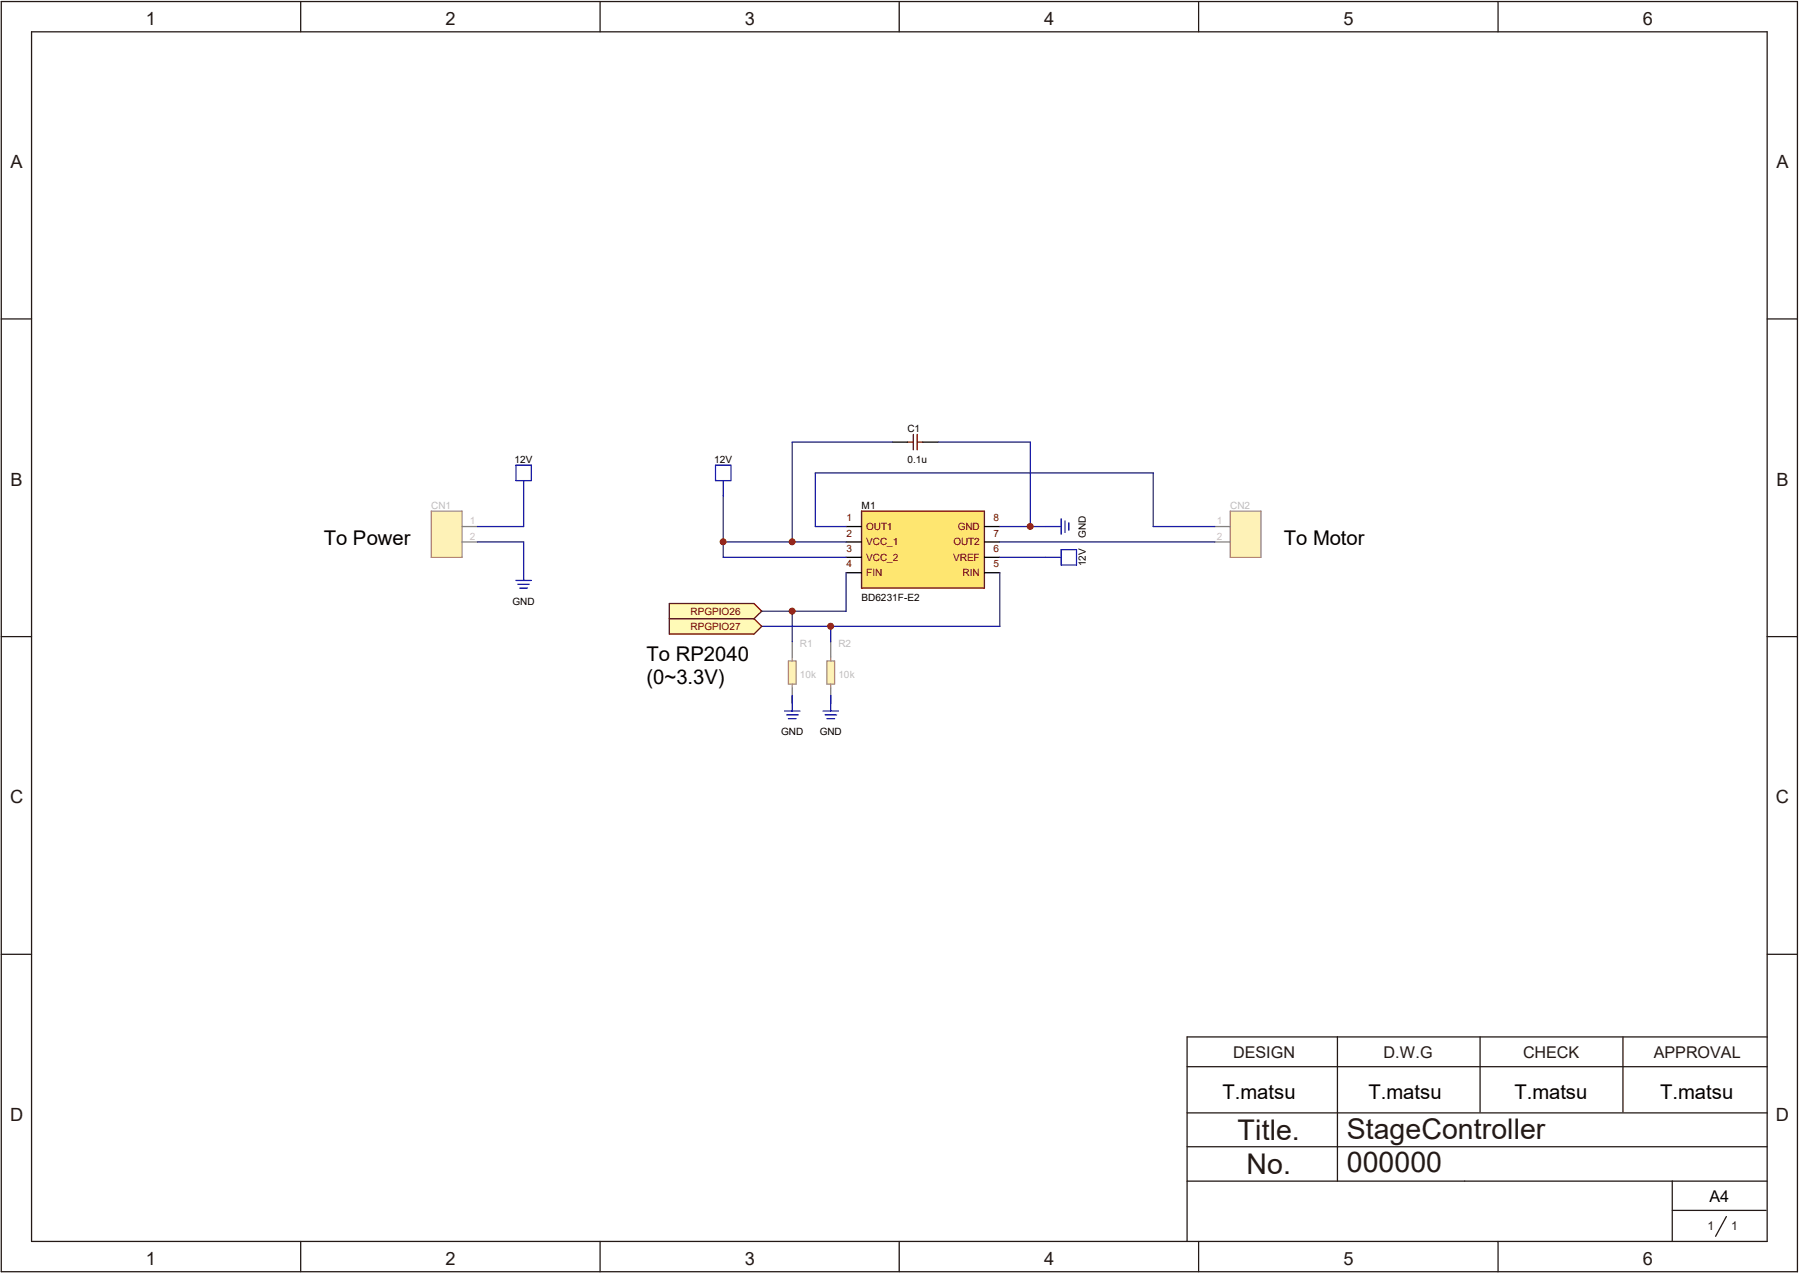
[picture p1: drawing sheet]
<svg xmlns="http://www.w3.org/2000/svg" width="297mm" height="210mm" viewBox="0 0 297 210" stroke-linecap="round" stroke-linejoin="round" font-family="sans-serif">
<g fill="none" stroke="#231916" stroke-width=".21">
<path d="M.2 .3h296.4v209.5h-296.4zM5.2 5.2h286.4v199.6h-286.4zM49.6 .3v4.9M99 .3v4.9M148.4 .3v4.9M197.8 .3v4.9M247.2 .3v4.9M.2 52.6h5M291.6 52.6h5M.2 105h5M291.6 105h5M.2 157.4h5"/>
<path d="M291.6 157.4h5M195.9 176h95.7M220.7 171.1v23.8M244.2 171.1v12.3M267.8 171.1v12.3M291.6 171.1h-95.7v33.7M195.9 189.2h95.7M195.9 183.6h95.7M195.9 194.9h95.7M275.9 194.9v9.9M276 199.7h15.4M49.6 204.8v5"/>
<path d="M99 204.8v5M148.4 204.8v5M197.8 204.8v5M247.2 204.8v5M284.9 200.7l-1.8 3.3"/>
</g>
<path d="M142.2 84.3h20.2v12.7h-20.2z" fill="#fee670"/>
<path d="M142.2 84.3h20.2v12.7h-20.2z" fill="none" stroke="#6e0000" stroke-width=".21"/>
<path d="M139.6 86.9h2.6M139.6 89.4h2.6M139.6 91.9h2.6M139.6 94.5h2.6M162.4 86.9h2.6M162.4 89.4h2.6M162.4 91.9h2.6M162.4 94.5h2.6" fill="none" stroke="#000" stroke-width=".21"/>
<path d="M71.2 84.3h5v7.6h-5z" fill="#fef2b7"/>
<path d="M71.2 84.3h5v7.6h-5z" fill="none" stroke="#b67f7f" stroke-width=".21"/>
<path d="M76.2 86.9h2.6M76.2 89.4h2.6" fill="none" stroke="#7f7f7f" stroke-width=".21"/>
<path d="M203 84.3h5v7.6h-5z" fill="#fef2b7"/>
<path d="M203 84.3h5.1v7.6h-5.1z" fill="none" stroke="#b67f7f" stroke-width=".21"/>
<path d="M200.4 89.4h2.6M200.4 86.9h2.6" fill="none" stroke="#7f7f7f" stroke-width=".21"/>
<path d="M130.1 109.1h1.2v3.7h-1.2z" fill="#fef2b7"/>
<path d="M130.1 109.1h1.3v3.8h-1.3zM130.7 108.4v.7M130.7 112.9v.6" fill="none" stroke="#b67f7f" stroke-width=".21"/>
<path d="M130.7 105.9v2.5M130.7 113.5v2.5" fill="none" stroke="#7f7f7f" stroke-width=".21"/>
<path d="M136.4 109.1h1.3v3.7h-1.3z" fill="#fef2b7"/>
<path d="M136.4 109.1h1.3v3.8h-1.3zM137.1 108.4v.7M137.1 112.9v.6" fill="none" stroke="#b67f7f" stroke-width=".21"/>
<path d="M137.1 105.9v2.5M137.1 113.5v2.5" fill="none" stroke="#7f7f7f" stroke-width=".21"/>
<path d="M149.7 72.9h1M150.7 71.7v2.5M151.3 71.7v2.5M151.3 72.9h1" fill="none" stroke="#6e0000" stroke-width=".21"/>
<path d="M147.2 72.9h2.5M152.3 72.9h2.5" fill="none" stroke="#000" stroke-width=".21"/>
<g fill="none" stroke="#1e2188" stroke-width=".21">
<path d="M147.2 72.9h-16.5v16.5M154.8 72.9h15.2v14M78.8 89.4h7.6v3.8M86.4 81.8v5.1h-7.6M119.3 89.4h20.3M119.3 81.8v10.1h20.3M139.6 86.9h-5.1v-8.9h55.8v8.9h10.1M139.6 94.5v6.3h-13.9M165 86.9h7.6M165 94.5v8.8h-39.3M165 89.4h35.4M165 91.9h7.6"/>
<path d="M130.7 100.8v5.1M130.7 114.8v1.2M137.1 103.3v2.6M137.1 114.8v1.2"/>
</g>
<path d="M110.4 102.1h14l1.3 1.2-1.3 1.3h-14z" fill-rule="evenodd" fill="#fffab7"/>
<path d="M110.4 102.1h14l1.3 1.2-1.3 1.3h-14z" fill="none" stroke="#6e0000" stroke-width=".21"/>
<path d="M110.4 99.6h14l1.3 1.2-1.3 1.3h-14z" fill-rule="evenodd" fill="#fffab7"/>
<path d="M110.4 99.6h14l1.3 1.2-1.3 1.3h-14z" fill="none" stroke="#6e0000" stroke-width=".21"/>
<g fill="none" stroke="#00f" stroke-width=".21">
<path d="M85.1 76.8h2.6v2.5h-2.6zM86.4 79.3v2.5M118.1 76.8h2.5v2.5h-2.5zM119.3 79.3v2.5M85.1 95.8h2.6M85.4 96.4h1.9M85.8 97h1.2M86.4 93.2v2.6M172.6 86.9h2.5M172.6 91.9h2.5M175.1 85.6v2.5M175.1 90.7h2.5v2.5h-2.5z"/>
<path d="M175.7 85.9v1.9M176.4 86.2v1.3M129.5 117.3h2.5M129.8 117.9h1.9M130.1 118.6h1.3M130.7 114.8v2.5M135.8 117.3h2.5M136.1 117.9h1.9M136.4 118.6h1.3M137.1 114.8v2.5"/>
</g>
<g fill="#b50000" stroke="#b50000" stroke-width=".17">
<circle cx="119.3" cy="89.4" r=".49"/>
<circle cx="130.7" cy="100.8" r=".49"/>
<circle cx="137.1" cy="103.3" r=".49"/>
<circle cx="130.7" cy="89.4" r=".49"/>
<circle cx="170" cy="86.8" r=".49"/>
</g>
<g font-size="4.7" fill="#231916">
<text x="204.2" y="188.1">Title.</text>
<text x="222.2" y="187.8">StageController</text>
<text x="205.7" y="193.7">No.</text>
<text x="222.2" y="193.4">000000</text>
</g>
<g font-size="3.3">
<text x="53.4" y="90">To Power</text>
<text x="211.8" y="90">To Motor</text>
<text x="106.7" y="109.1">To RP2040</text>
<text x="106.7" y="112.8">(0~3.3V)</text>
<text x="201.7" y="181.2">T.matsu</text>
<text x="225.8" y="181.2">T.matsu</text>
<text x="249.9" y="181.2">T.matsu</text>
<text x="273.9" y="181.2">T.matsu</text>
</g>
<g font-size="3" fill="#231916">
<text x="24.1" y="4.1">1</text>
<text x="73.5" y="4.1">2</text>
<text x="122.9" y="4.1">3</text>
<text x="172.3" y="4.1">4</text>
<text x="221.7" y="4.1">5</text>
<text x="271.1" y="4.1">6</text>
<text x="1.7" y="27.8">A</text>
<text x="293.1" y="27.8">A</text>
<text x="1.7" y="80.2">B</text>
<text x="293.1" y="80.2">B</text>
<text x="1.7" y="132.5">C</text>
<text x="293" y="132.5">C</text>
<text x="1.7" y="185">D</text>
<text x="293" y="185">D</text>
<text x="24.1" y="208.7">1</text>
<text x="73.5" y="208.7">2</text>
<text x="122.9" y="208.7">3</text>
<text x="172.3" y="208.7">4</text>
<text x="221.7" y="208.7">5</text>
<text x="271.1" y="208.7">6</text>
</g>
<g font-size="2.7" fill="#231916">
<text x="203.5" y="174.5">DESIGN</text>
<text x="228.3" y="174.5">D.W.G</text>
<text x="251.3" y="174.5">CHECK</text>
<text x="272.9" y="174.5">APPROVAL</text>
</g>
<text font-size="2.7" x="282.1" y="198.4">A4</text>
<g font-size="2" fill="#231916">
<text x="281.7" y="202.9">1</text>
<text x="285.6" y="202.9">1</text>
</g>
<g font-size="1.7">
<text x="149.7" y="71.3">C1</text>
<text x="84.9" y="76.4">12V</text>
<text x="117.9" y="76.4">12V</text>
<text x="149.7" y="76.4">0.1u</text>
<text x="142.2" y="83.9">M1</text>
<text x="179.2" y="88.7" transform="rotate(-90 179.2 88.7)">GND</text>
<text x="179.2" y="93.4" transform="rotate(-90 179.2 93.4)">12V</text>
<text x="84.6" y="99.8">GND</text>
<text x="142.2" y="99.2">BD6231F-E2</text>
<text x="128.9" y="121.3">GND</text>
<text x="135.3" y="121.3">GND</text>
</g>
<g font-size="1.7" fill="#bebebe">
<text x="71.2" y="83.9">CN1</text>
<text x="203" y="83.9">CN2</text>
<text x="132" y="106.8">R1</text>
<text x="138.3" y="106.8">R2</text>
<text x="132" y="111.8">10k</text>
<text x="138.3" y="111.8">10k</text>
</g>
<g font-size="1.7" fill="#dabebe">
<text x="77.5" y="86.5">1</text>
<text x="77.5" y="89">2</text>
<text x="200.8" y="89">2</text>
<text x="200.8" y="86.5">1</text>
</g>
<g font-size="1.7" fill="#6e0000">
<text x="139.7" y="86">1</text>
<text x="139.7" y="88.5">2</text>
<text x="142.9" y="87.4">OUT1</text>
<text x="142.9" y="90">VCC_1</text>
<text x="157.3" y="90">OUT2</text>
<text x="158" y="87.4">GND</text>
<text x="164" y="86">8</text>
<text x="164" y="88.5">7</text>
<text x="139.7" y="91.1">3</text>
<text x="139.7" y="93.6">4</text>
<text x="142.9" y="92.5">VCC_2</text>
<text x="142.9" y="95">FIN</text>
<text x="157.3" y="92.5">VREF</text>
<text x="158.8" y="95">RIN</text>
<text x="164" y="93.6">5</text>
<text x="164" y="91.1">6</text>
<text x="114" y="101.4">RPGPIO26</text>
<text x="114" y="103.9">RPGPIO27</text>
</g>
</svg>
